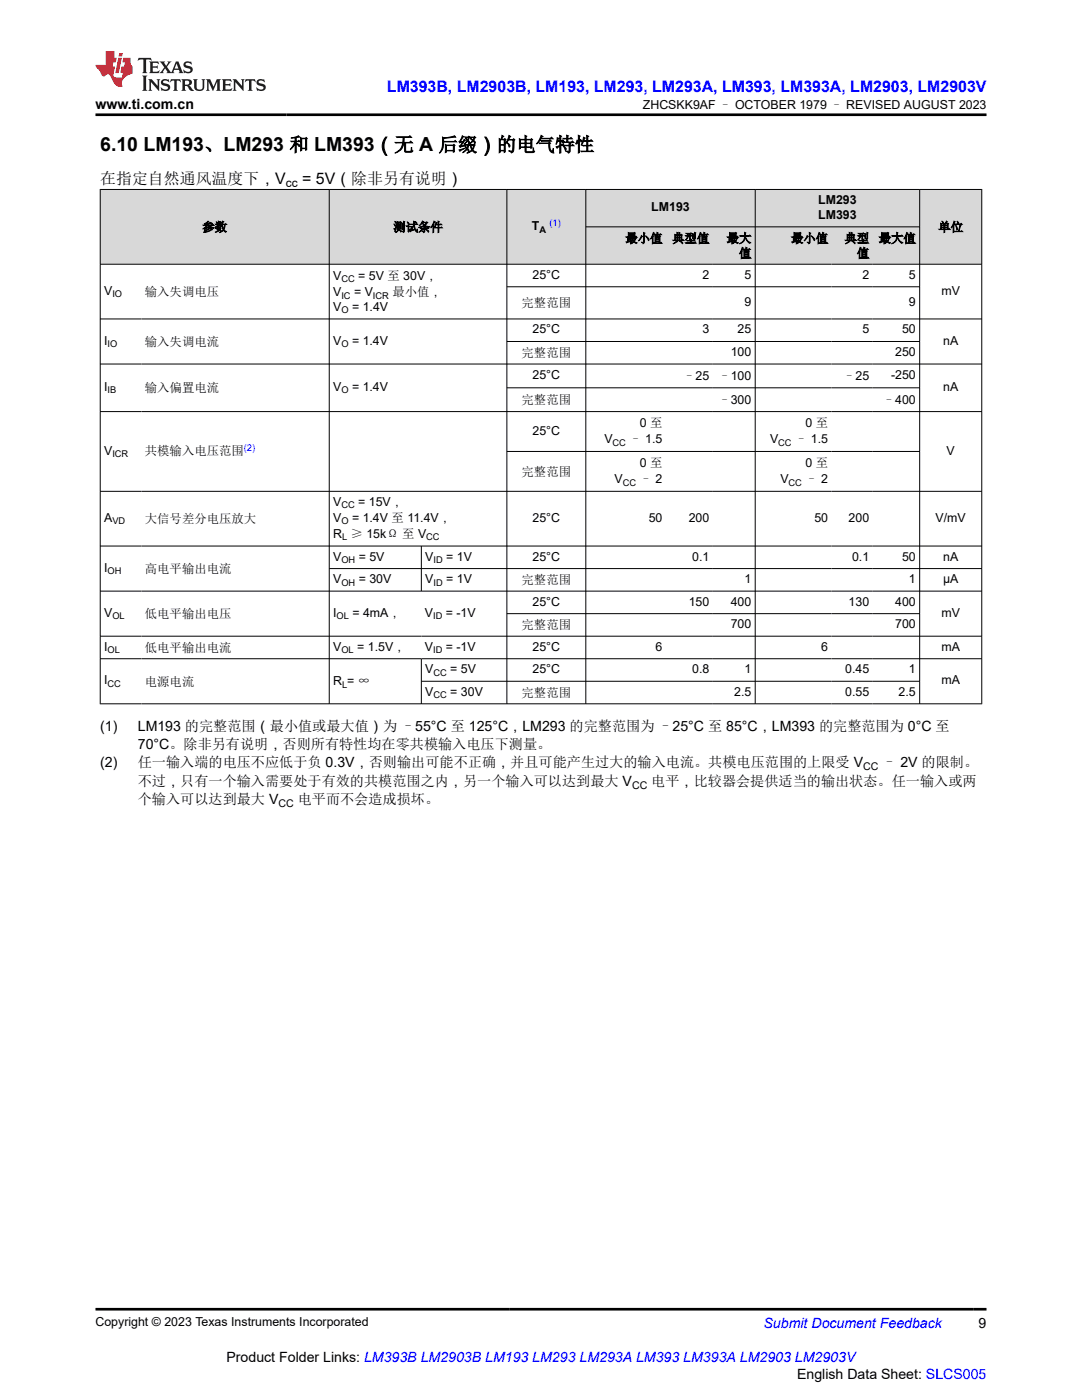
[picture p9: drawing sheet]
<svg xmlns="http://www.w3.org/2000/svg" width="216mm" height="279mm" viewBox="0 0 216 279" stroke-linecap="round" stroke-linejoin="round" font-family="sans-serif">
<g fill="#d8d8d8">
<path d="M20 37.8h175.9v7.5h-175.9z" fill-rule="evenodd"/>
<path d="M20.1 37.9h45.5v14.8h-45.5z" fill-rule="evenodd"/>
<path d="M65.8 37.9h35.3v14.8h-35.3z" fill-rule="evenodd"/>
<path d="M101.2 37.9h15.6v14.8h-15.6z" fill-rule="evenodd"/>
<path d="M117 37.9h33.6v7.3h-33.6z" fill-rule="evenodd"/>
<path d="M150.8 37.9h32.6v7.3h-32.6z" fill-rule="evenodd"/>
<path d="M183.6 37.9h12.2v14.8h-12.2z" fill-rule="evenodd"/>
<path d="M117 45.3h15.9v7.4h-15.9z" fill-rule="evenodd"/>
<path d="M132.9 45.3h9.3v7.4h-9.3z" fill-rule="evenodd"/>
<path d="M142.2 45.3h8.4v7.4h-8.4z" fill-rule="evenodd"/>
<path d="M150.8 45.3h15.2v7.4h-15.2z" fill-rule="evenodd"/>
<path d="M166 45.3h8.2v7.4h-8.2z" fill-rule="evenodd"/>
<path d="M174.2 45.3h9.2v7.4h-9.2z" fill-rule="evenodd"/>
</g>
<g fill="none" stroke="#000" stroke-width=".2">
<path d="M19.9 37.8h176.1M20 37.7v102.8M65.7 37.7v102.8M101.1 37.7v102.8M116.9 37.7v102.8M150.7 37.7v102.8M183.5 37.7v102.8M195.9 37.7v102.8M19.9 52.7h176.1M101.1 57.2h82.5M116.9 45.3h66.7M19.9 63.7h176.1"/>
<path d="M19.9 72.7h176.1M101.1 68.2h82.5M101.1 77.4h82.5M19.9 82.1h176.1M19.9 98.1h176.1M101.1 90.1h82.5M19.9 109h176.1M19.9 118h176.1M65.7 113.5h130.3M84.1 109v9M19.9 127h176.1M19.9 131.5h176.1"/>
<path d="M84.1 131.5v9M84.1 136h99.5M101.1 122.5h82.5M19.9 140.5h176.1"/>
</g>
<path d="M27.7 11.6l-.2 .5 .5-.2h.6v.1v2.2l-.2 .4h1l-.2-.4v-2.2v-.1h.5l.5 .2-.1-.5zM29.8 12.3l.2 .4v1.5l-.2 .4h1.9l.1-.6a1.08 1.08 0 0 1-1.3 .2v-.7h.6l.4 .2v-.7l-.4 .2h-.6v-.5l.2-.2a1 1 0 0 1 1 .3l-.1-.5zM31.8 12.3l1 1.1-1 1.2h.9l-.2-.2 .4-.8 .5 .8-.2 .2h1.6l-.2-.2 .1-.5h1l.1 .5-.1 .2h.9l-.2-.3-.8-2h-.5l-1 2.2-.8-1.1 .9-1.1h-.8l.2 .2-.5 .6-.3-.6 .1-.2zM35.2 12.7l.4 1h-.8zM36.8 12.4a.65 .65 0 0 0-.2 .7 .65 .65 0 0 0 .6 .5l.7 .1 .1 .3a.79 .79 0 0 1-.7 .4 .79 .79 0 0 1-.7-.5l.1 .7 .2-.1a.93 .93 0 0 0 1.1 .1 .93 .93 0 0 0 .4-1 1.46 1.46 0 0 0-1.2-.6l-.1-.3a1.09 1.09 0 0 1 1.2 .2l-.2-.6-.1 .1-.6-.2zM28.4 15.1l.2 .4v2.2l-.2 .4h1l-.2-.4v-2.2l.2-.4zM29.6 15.8l.2 .4v1.5l-.2 .4h.8l-.3-.4v-1.3l1.7 1.8v-2l.2-.4h-.8l.2 .2 .1 1.1-1.2-1.3zM32.3 15.9a.65 .65 0 0 0-.2 .8 .65 .65 0 0 0 .7 .4l.6 .2 .1 .2a.79 .79 0 0 1-.7 .4 .79 .79 0 0 1-.7-.5l.1 .7 .2-.1a.93 .93 0 0 0 1.1 .1 .93 .93 0 0 0 .4-.9 1.46 1.46 0 0 0-1.2-.6l-.1-.4a1.09 1.09 0 0 1 1.2 .2l-.2-.6-.1 .1-.6-.1zM34.1 15.8l-.1 .6a.63 .63 0 0 1 .7-.3l.1 1.6-.3 .4h1l-.2-.4v-1.6a.66 .66 0 0 1 .8 .3l-.1-.6zM36.2 15.8l.2 .4v1.5l-.2 .4h.9l-.2-.2v-.7h.5l.1 .2a.79 .79 0 0 0 1.2 .6l-1-.9a.61 .61 0 0 0 .6-.6 .61 .61 0 0 0-.5-.7zM36.9 16.1h.2a.47 .47 0 0 1 .5 .1 .47 .47 0 0 1 .1 .5l-.2 .1-.6 .1zM38.5 15.8l.2 .2a2.27 2.27 0 0 0 .4 2 1.04 1.04 0 0 0 1.7-.7v-1.3l.2-.2h-.8l.2 .4v1.1a.6 .6 0 0 1-.6 .6 .6 .6 0 0 1-.6-.6v-1.1l.3-.4zM41.1 15.8l.2 .4v1.5l-.2 .4h.7l-.2-.4v-1.4l.9 1.9 .8-1.9v1.4l-.2 .4h1l-.3-.4v-1.5l.3-.4h-.8l-.7 1.5-.7-1.5zM44.3 15.8l.2 .4v1.5l-.2 .4h1.9l.1-.6a1.09 1.09 0 0 1-1.3 .2v-.7h.6l.4 .2v-.6l-.4 .2h-.6v-.6l.2-.1a1.01 1.01 0 0 1 1 .3l-.1-.6zM46.4 15.8l.3 .4v1.5l-.3 .4h.8l-.2-.4v-1.3l1.6 1.8v-2l.2-.4h-.7l.2 .2v1.1l-1.2-1.3zM49 15.8l-.1 .6a.63 .63 0 0 1 .8-.3v1.6l-.3 .4h1l-.2-.4v-1.6a.66 .66 0 0 1 .8 .3l-.1-.6zM51.4 15.9a.65 .65 0 0 0-.2 .8 .65 .65 0 0 0 .6 .4l.6 .2 .2 .2a.79 .79 0 0 1-.8 .4 .79 .79 0 0 1-.6-.5l.1 .7 .2-.1a.93 .93 0 0 0 1 .1 .93 .93 0 0 0 .5-.9 1.46 1.46 0 0 0-1.3-.6l-.1-.4a1.09 1.09 0 0 1 1.3 .2l-.2-.6-.2 .1-.5-.1z" fill="#231f20"/>
<path d="M21.1 10.2v2.8h-2.1l.1 .3 .9 1a.95 .95 0 0 0 .9 .9 .59 .59 0 0 1 .6-.4 .59 .59 0 0 1 .5 .4l.4 .7a1.59 1.59 0 0 0 2.1 1.4 1.61 1.61 0 0 1 1-2.3l1-.3-.1-1.5a1.59 1.59 0 0 1-.4-1.7h-1.4l-.2 .9h.5l-.1 .9h-.5l-.2 1v.2l.4 .1-.2 .9h-.6a.73 .73 0 0 1-1.1-.7l.3-1.5h-.5l.2-.9h.5l.2-.9h-.5v-1.3zM23.6 11.5l-.6 3.1h.7l.6-3.1zM23.8 10.6l-.1 .6h.7l.1-.6z" fill="#ed1c24"/>
<path d="M19 22.9h177.8M19 261.3h177.8" fill="none" stroke="#000" stroke-width=".53"/>
<text font-size="3.9" x="20" y="30.2">6.10 LM193、LM293 和 LM393（无 A 后缀）的电气特性</text>
<text font-size="3.2" fill="#00f" x="77.2" y="18.3">LM393B, LM2903B, LM193, LM293, LM293A, LM393, LM393A, LM2903, LM2903V</text>
<g font-size="3.2">
<text x="20" y="36.7">在指定自然通风温度下，V</text>
<text x="60.3" y="36.7">= 5V（除非另有说明）</text>
</g>
<g font-size="2.8">
<text x="19" y="21.7">www.ti.com.cn</text>
<text x="20" y="145.8">(1)</text>
<text x="27.5" y="145.8">LM193 的完整范围（最小值或最大值）为 –55°C 至 125°C，LM293 的完整范围为 –25°C 至 85°C，LM393 的完整范围为 0°C 至</text>
<text x="27.5" y="149.5">70°C。除非另有说明，否则所有特性均在零共模输入电压下测量。</text>
<text x="20" y="153.2">(2)</text>
<text x="27.5" y="153.2">任一输入端的电压不应低于负 0.3V，否则输出可能不正确，并且可能产生过大的输入电流。共模电压范围的上限受 V</text>
<text x="176.1" y="153.2">– 2V 的限制。</text>
<text x="27.5" y="156.8">不过，只有一个输入需要处于有效的共模范围之内，另一个输入可以达到最大 V</text>
<text x="27.5" y="160.5">个输入可以达到最大 V</text>
<text x="59.4" y="160.5">电平而不会造成损坏。</text>
<text x="130" y="156.8">电平，比较器会提供适当的输出状态。任一输入或两</text>
<text x="195.3" y="265">9</text>
<text x="45.2" y="271.9">Product Folder Links: LM393B LM2903B LM193 LM293 LM293A LM393 LM393A LM2903 LM2903V</text>
<text x="159" y="275.3">English Data Sheet: SLCS005</text>
</g>
<text font-size="2.8" fill="#00f" x="152.4" y="265">Submit Document Feedback</text>
<g font-size="2.5">
<text x="128.3" y="21.8">ZHCSKK9AF – OCTOBER 1979 – REVISED AUGUST 2023</text>
<text x="163.3" y="40.7">LM293</text>
<text x="40.4" y="46.2">参数</text>
<text x="78.5" y="46.2">测试条件</text>
<text x="106.1" y="45.9">T</text>
<text x="130" y="42.2">LM193</text>
<text x="163.3" y="43.7">LM393</text>
<text x="187.2" y="46.2">单位</text>
<text x="124.8" y="48.4">最小值</text>
<text x="134.1" y="48.4">典型值</text>
<text x="145" y="48.4">最大</text>
<text x="147.5" y="51.4">值</text>
<text x="157.8" y="48.4">最小值</text>
<text x="168.5" y="48.4">典型</text>
<text x="171" y="51.4">值</text>
<text x="175.3" y="48.4">最大值</text>
<text x="20.8" y="58.8">V</text>
<text x="28.9" y="59.1">输入失调电压</text>
<text x="66.5" y="55.9">V</text>
<text x="66.5" y="59.1">V</text>
<text x="70.7" y="59.1">= V</text>
<text x="71.5" y="55.9">= 5V 至 30V，</text>
<text x="78.3" y="59.1">最小值，</text>
<text x="106.3" y="55.6">25°C</text>
<text x="140.2" y="55.6">2</text>
<text x="148.6" y="55.6">5</text>
<text x="172.1" y="55.6">2</text>
<text x="181.4" y="55.6">5</text>
<text x="187.9" y="58.8">mV</text>
<text x="66.5" y="62">V</text>
<text x="70.2" y="62">= 1.4V</text>
<text x="104.1" y="61.3">完整范围</text>
<text x="148.6" y="61.1">9</text>
<text x="181.4" y="61.1">9</text>
<text x="20.8" y="68.8">I</text>
<text x="28.9" y="69">输入失调电流</text>
<text x="66.5" y="68.8">V</text>
<text x="70.2" y="68.8">= 1.4V</text>
<text x="104.1" y="71.3">完整范围</text>
<text x="106.3" y="66.5">25°C</text>
<text x="140.2" y="66.5">3</text>
<text x="145.8" y="71">100</text>
<text x="147.2" y="66.5">25</text>
<text x="172.1" y="66.5">5</text>
<text x="178.6" y="71">250</text>
<text x="180" y="66.5">50</text>
<text x="188.2" y="68.8">nA</text>
<text x="106.3" y="75.7">25°C</text>
<text x="136.3" y="75.8">–25</text>
<text x="143.3" y="75.8">–100</text>
<text x="168.2" y="75.8">–25</text>
<text x="177.8" y="75.7">-250</text>
<text x="20.8" y="78">I</text>
<text x="28.9" y="78.3">输入偏置电流</text>
<text x="66.5" y="78">V</text>
<text x="70.2" y="78">= 1.4V</text>
<text x="104.1" y="80.7">完整范围</text>
<text x="143.3" y="80.5">–300</text>
<text x="176.2" y="80.5">–400</text>
<text x="188.2" y="78">nA</text>
<text x="106.3" y="86.8">25°C</text>
<text x="120.6" y="88.5">V</text>
<text x="125.6" y="88.5">– 1.5</text>
<text x="127.7" y="85.3">0 至</text>
<text x="153.7" y="88.5">V</text>
<text x="158.7" y="88.5">– 1.5</text>
<text x="160.7" y="85.3">0 至</text>
<text x="20.8" y="90.7">V</text>
<text x="28.9" y="90.9">共模输入电压范围</text>
<text x="104.1" y="95">完整范围</text>
<text x="127.7" y="93.2">0 至</text>
<text x="160.7" y="93.2">0 至</text>
<text x="188.9" y="90.7">V</text>
<text x="66.5" y="100.9">V</text>
<text x="71.5" y="100.9">= 15V，</text>
<text x="122.6" y="96.4">V</text>
<text x="127.7" y="96.4">– 2</text>
<text x="155.7" y="96.4">V</text>
<text x="160.7" y="96.4">– 2</text>
<text x="20.8" y="104.2">A</text>
<text x="28.9" y="104.4">大信号差分电压放大</text>
<text x="66.5" y="107.4">R ≥ 15kΩ 至 V</text>
<text x="66.5" y="104.2">V</text>
<text x="70.2" y="104.2">= 1.4V 至 11.4V，</text>
<text x="106.3" y="104.2">25°C</text>
<text x="129.4" y="104.2">50</text>
<text x="137.4" y="104.2">200</text>
<text x="162.5" y="104.2">50</text>
<text x="169.3" y="104.2">200</text>
<text x="186.7" y="104.2">V/mV</text>
<text x="66.5" y="111.9">V</text>
<text x="71.6" y="111.9">= 5V</text>
<text x="84.8" y="111.9">V</text>
<text x="89" y="111.9">= 1V</text>
<text x="106.3" y="111.9">25°C</text>
<text x="138.1" y="111.9">0.1</text>
<text x="170" y="111.9">0.1</text>
<text x="180" y="111.9">50</text>
<text x="188.2" y="111.9">nA</text>
<text x="20.8" y="114.1">I</text>
<text x="28.9" y="114.4">高电平输出电流</text>
<text x="66.5" y="116.4">V</text>
<text x="71.6" y="116.4">= 30V</text>
<text x="84.8" y="116.4">V</text>
<text x="89" y="116.4">= 1V</text>
<text x="104.1" y="116.6">完整范围</text>
<text x="148.6" y="116.4">1</text>
<text x="181.4" y="116.4">1</text>
<text x="188.2" y="116.4">µA</text>
<text x="20.8" y="123.1">V</text>
<text x="28.9" y="123.4">低电平输出电压</text>
<text x="66.5" y="123.1">I</text>
<text x="70.3" y="123.1">= 4mA，</text>
<text x="84.8" y="123.1">V</text>
<text x="89" y="123.1">= -1V</text>
<text x="104.1" y="125.6">完整范围</text>
<text x="106.3" y="120.9">25°C</text>
<text x="137.4" y="120.9">150</text>
<text x="145.8" y="120.9">400</text>
<text x="145.8" y="125.4">700</text>
<text x="169.3" y="120.9">130</text>
<text x="178.6" y="120.9">400</text>
<text x="178.6" y="125.4">700</text>
<text x="187.9" y="123.1">mV</text>
<text x="20.8" y="129.9">I</text>
<text x="28.9" y="130.1">低电平输出电流</text>
<text x="66.5" y="129.9">V</text>
<text x="71.3" y="129.9">= 1.5V，</text>
<text x="84.8" y="129.9">V</text>
<text x="89" y="129.9">= -1V</text>
<text x="106.3" y="129.9">25°C</text>
<text x="130.8" y="129.9">6</text>
<text x="163.9" y="129.9">6</text>
<text x="187.9" y="129.9">mA</text>
<text x="20.8" y="136.6">I</text>
<text x="28.9" y="136.9">电源电流</text>
<text x="66.5" y="136.7">R = ∞</text>
<text x="84.8" y="134.4">V</text>
<text x="89.9" y="134.4">= 5V</text>
<text x="106.3" y="134.4">25°C</text>
<text x="138.1" y="134.4">0.8</text>
<text x="148.6" y="134.4">1</text>
<text x="168.6" y="134.4">0.45</text>
<text x="181.4" y="134.4">1</text>
<text x="187.9" y="136.6">mA</text>
<text x="84.8" y="138.9">V</text>
<text x="89.9" y="138.9">= 30V</text>
<text x="104.1" y="139.1">完整范围</text>
<text x="146.5" y="138.9">2.5</text>
<text x="168.6" y="138.9">0.55</text>
<text x="179.3" y="138.9">2.5</text>
<text x="19" y="264.7">Copyright © 2023 Texas Instruments Incorporated</text>
</g>
<text font-size="2.4" x="57" y="37.3">cc</text>
<g font-size="2.1">
<text x="172.2" y="153.7">CC</text>
<text x="55.6" y="161.1">CC</text>
<text x="126.1" y="157.4">CC</text>
</g>
<g font-size="1.9">
<text x="107.6" y="46.4">A</text>
<text x="22.4" y="59.3">IO</text>
<text x="68.1" y="56.4">CC</text>
<text x="68.1" y="59.6">IC</text>
<text x="74.4" y="59.6">ICR</text>
<text x="68.1" y="62.5">O</text>
<text x="21.5" y="69.3">IO</text>
<text x="68.1" y="69.3">O</text>
<text x="21.5" y="78.5">IB</text>
<text x="68.1" y="78.5">O</text>
<text x="122.2" y="89">CC</text>
<text x="155.3" y="89">CC</text>
<text x="22.4" y="91.2">ICR</text>
<text x="68.1" y="101.4">CC</text>
<text x="124.3" y="96.9">CC</text>
<text x="157.4" y="96.9">CC</text>
<text x="22.4" y="104.6">VD</text>
<text x="68.1" y="104.6">O</text>
<text x="68.2" y="107.9">L</text>
<text x="85.1" y="107.9">CC</text>
<text x="68.1" y="112.4">OH</text>
<text x="86.5" y="112.4">ID</text>
<text x="21.5" y="114.6">OH</text>
<text x="68.1" y="116.9">OH</text>
<text x="86.5" y="116.9">ID</text>
<text x="22.4" y="123.6">OL</text>
<text x="67.2" y="123.6">OL</text>
<text x="86.4" y="123.6">ID</text>
<text x="21.5" y="130.3">OL</text>
<text x="68.1" y="130.3">OL</text>
<text x="86.4" y="130.3">ID</text>
<text x="21.5" y="137.1">CC</text>
<text x="68.2" y="137.2">L</text>
<text x="86.5" y="134.8">CC</text>
<text x="86.5" y="139.3">CC</text>
</g>
<g font-size="1.9" fill="#00f">
<text x="109.7" y="45.1">(1)</text>
<text x="48.7" y="90">(2)</text>
</g>
</svg>
